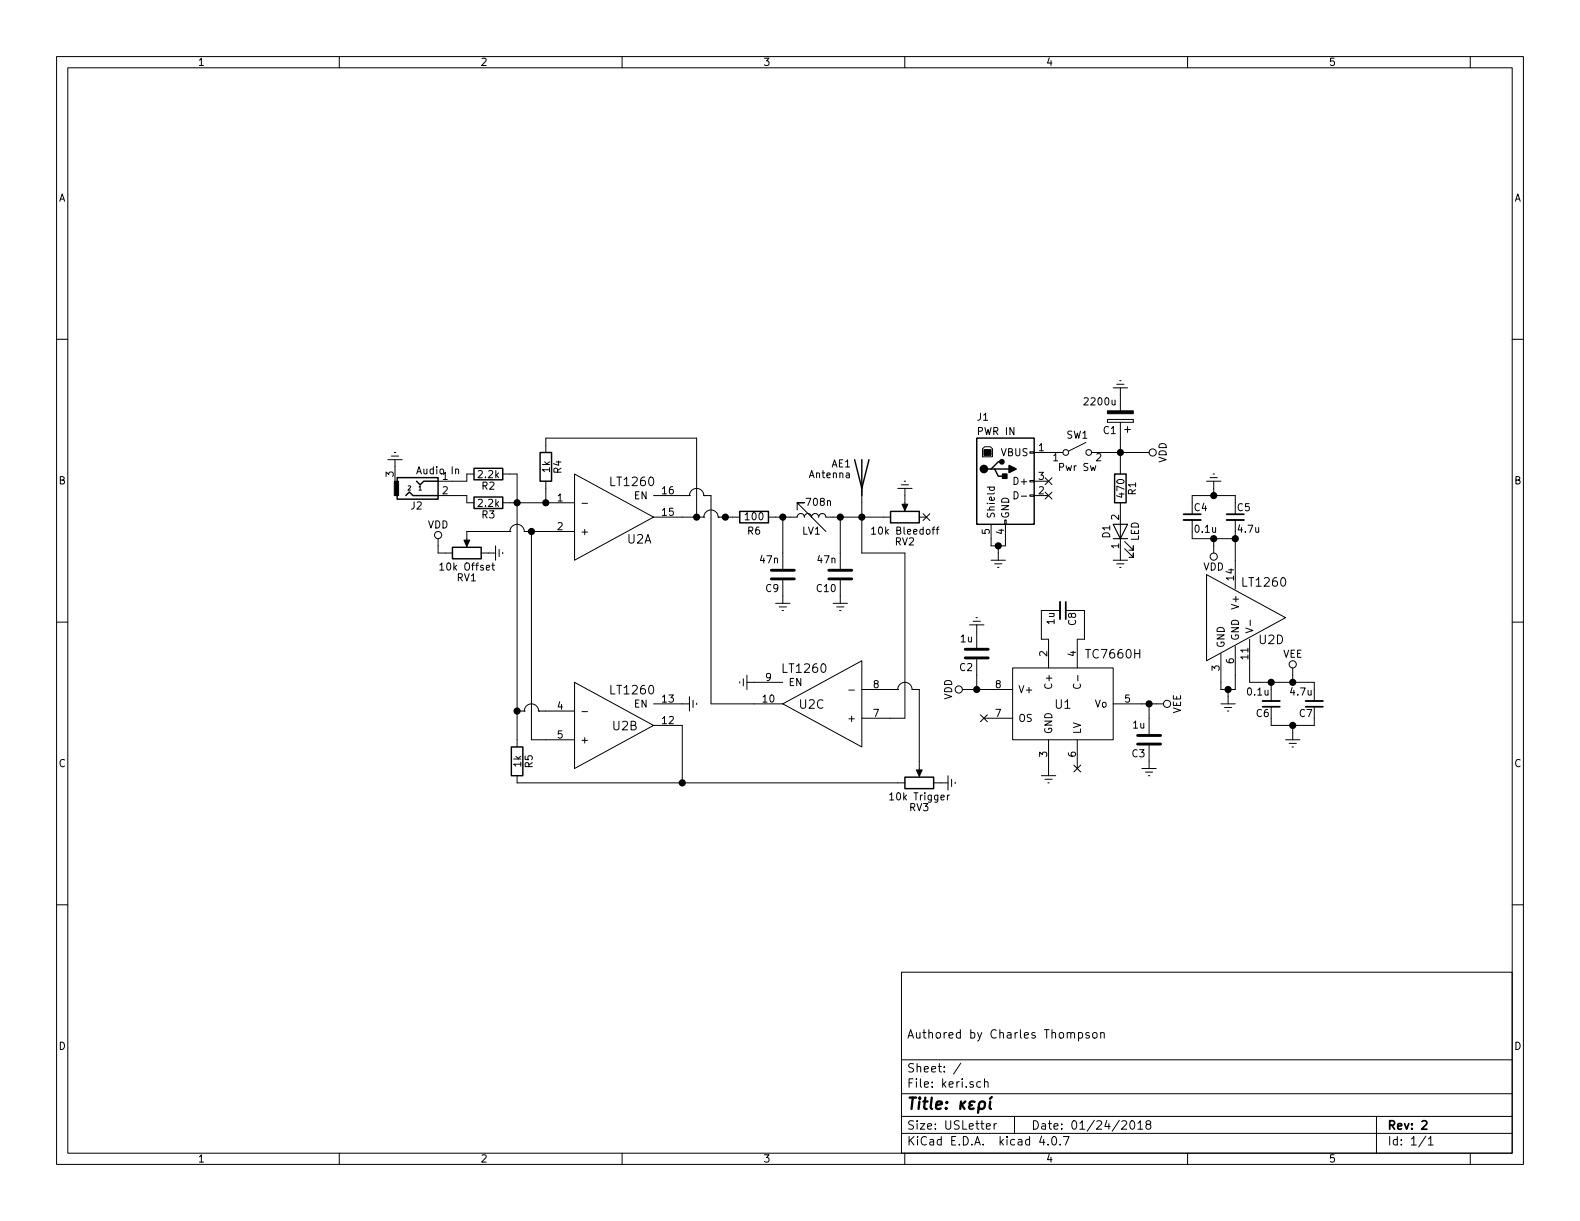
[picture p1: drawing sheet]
EESchema Schematic File Version 2
LIBS:power
LIBS:device
LIBS:transistors
LIBS:conn
LIBS:linear
LIBS:regul
LIBS:74xx
LIBS:cmos4000
LIBS:adc-dac
LIBS:memory
LIBS:xilinx
LIBS:microcontrollers
LIBS:dsp
LIBS:microchip
LIBS:analog_switches
LIBS:motorola
LIBS:texas
LIBS:intel
LIBS:audio
LIBS:interface
LIBS:digital-audio
LIBS:philips
LIBS:display
LIBS:cypress
LIBS:siliconi
LIBS:opto
LIBS:atmel
LIBS:contrib
LIBS:valves
LIBS:keri
LIBS:switches
LIBS:keri-cache
EELAYER 25 0
EELAYER END
$Descr USLetter 11000 8500
encoding utf-8
Sheet 1 1
Title "κερί"
Date "01/24/2018"
Rev "2"
Comp ""
Comment1 "Authored by Charles Thompson"
Comment2 ""
Comment3 ""
Comment4 ""
$EndDescr
$Comp
L C_Small C7
U 1 1
P 9150 4900
F 0 "C7" H 9160 4970 50  0000 L CNN
F 1 "4.7u" H 9160 4820 50  0000 L CNN
F 2 "footprints:FA16C0G1H473JNU00" H 9150 4900 50  0001 C CNN
F 3 "https://www.mouser.com/ds/2/400/eadmlcc_halogenfree_fg_en-775693.pdf" H 9150 4900 50  0001 C CNN
	1    9150 4900
	-1   0    0    1   
$EndComp
$Comp
L C_Small C6
U 1 1
P 8850 4900
F 0 "C6" H 8860 4970 50  0000 L CNN
F 1 "0.1u" H 8860 4820 50  0000 L CNN
F 2 "footprints:FA16C0G1H473JNU00" H 8850 4900 50  0001 C CNN
F 3 "https://www.mouser.com/ds/2/427/kvseries-1097555.pdf" H 8850 4900 50  0001 C CNN
	1    8850 4900
	-1   0    0    1   
$EndComp
$Comp
L VEE #PWR01
U 1 1
P 9000 4700
F 0 "#PWR01" H 9000 4550 50  0001 C CNN
F 1 "VEE" H 9000 4850 50  0000 C CNN
F 2 "" H 9000 4700 50  0001 C CNN
F 3 "" H 9000 4700 50  0001 C CNN
	1    9000 4700
	1    0    0    -1  
$EndComp
$Comp
L Earth #PWR02
U 1 1
P 9000 5100
F 0 "#PWR02" H 9000 4850 50  0001 C CNN
F 1 "Earth" H 9000 4950 50  0001 C CNN
F 2 "" H 9000 5100 50  0001 C CNN
F 3 "" H 9000 5100 50  0001 C CNN
	1    9000 5100
	1    0    0    -1  
$EndComp
$Comp
L C_Small C5
U 1 1
P 8600 3600
F 0 "C5" H 8610 3670 50  0000 L CNN
F 1 "4.7u" H 8610 3520 50  0000 L CNN
F 2 "footprints:FA16C0G1H473JNU00" H 8600 3600 50  0001 C CNN
F 3 "https://www.mouser.com/ds/2/400/eadmlcc_halogenfree_fg_en-775693.pdf" H 8600 3600 50  0001 C CNN
	1    8600 3600
	1    0    0    -1  
$EndComp
$Comp
L C_Small C4
U 1 1
P 8300 3600
F 0 "C4" H 8310 3670 50  0000 L CNN
F 1 "0.1u" H 8310 3520 50  0000 L CNN
F 2 "footprints:FA16C0G1H473JNU00" H 8300 3600 50  0001 C CNN
F 3 "https://www.mouser.com/ds/2/427/kvseries-1097555.pdf" H 8300 3600 50  0001 C CNN
	1    8300 3600
	1    0    0    -1  
$EndComp
$Comp
L VDD #PWR03
U 1 1
P 8450 3800
F 0 "#PWR03" H 8450 3650 50  0001 C CNN
F 1 "VDD" H 8450 3950 50  0000 C CNN
F 2 "" H 8450 3800 50  0001 C CNN
F 3 "" H 8450 3800 50  0001 C CNN
	1    8450 3800
	-1   0    0    1   
$EndComp
$Comp
L R R4
U 1 1
P 3800 3250
F 0 "R4" V 3880 3250 50  0000 C CNN
F 1 "1k" V 3800 3250 50  0000 C CNN
F 2 "Resistors_THT:R_Axial_DIN0207_L6.3mm_D2.5mm_P2.54mm_Vertical" V 3730 3250 50  0001 C CNN
F 3 "https://www.mouser.com/ds/2/219/MOS-16613.pdf" H 3800 3250 50  0001 C CNN
	1    3800 3250
	1    0    0    -1  
$EndComp
$Comp
L Audio-Jack-3 J2
U 1 1
P 2950 3350
F 0 "J2" H 2900 3525 50  0000 C CNN
F 1 "Audio In" H 3050 3280 50  0000 C CNN
F 2 "footprints:audio_in_panel" H 3200 3450 50  0001 C CNN
F 3 "" H 3200 3450 50  0001 C CNN
	1    2950 3350
	1    0    0    1   
$EndComp
$Comp
L R R2
U 1 1
P 3400 3300
F 0 "R2" V 3480 3300 50  0000 C CNN
F 1 "2.2k" V 3400 3300 50  0000 C CNN
F 2 "Resistors_THT:R_Axial_DIN0207_L6.3mm_D2.5mm_P2.54mm_Vertical" V 3330 3300 50  0001 C CNN
F 3 "https://www.mouser.com/ds/2/219/MOS-16613.pdf" H 3400 3300 50  0001 C CNN
	1    3400 3300
	0    1    1    0   
$EndComp
$Comp
L R R3
U 1 1
P 3400 3500
F 0 "R3" V 3480 3500 50  0000 C CNN
F 1 "2.2k" V 3400 3500 50  0000 C CNN
F 2 "Resistors_THT:R_Axial_DIN0207_L6.3mm_D2.5mm_P2.54mm_Vertical" V 3330 3500 50  0001 C CNN
F 3 "https://www.mouser.com/ds/2/219/MOS-16613.pdf" H 3400 3500 50  0001 C CNN
	1    3400 3500
	0    1    1    0   
$EndComp
$Comp
L POT RV1
U 1 1
P 3250 3850
F 0 "RV1" V 3075 3850 50  0000 C CNN
F 1 "10k Offset" V 3150 3850 50  0000 C CNN
F 2 "footprints:3362S-1-103LF" H 3250 3850 50  0001 C CNN
F 3 "https://www.mouser.com/ds/2/54/362-776956.pdf" H 3250 3850 50  0001 C CNN
	1    3250 3850
	0    -1   -1   0   
$EndComp
$Comp
L VDD #PWR04
U 1 1
P 3050 3800
F 0 "#PWR04" H 3050 3650 50  0001 C CNN
F 1 "VDD" H 3050 3950 50  0000 C CNN
F 2 "" H 3050 3800 50  0001 C CNN
F 3 "" H 3050 3800 50  0001 C CNN
	1    3050 3800
	1    0    0    -1  
$EndComp
$Comp
L Earth #PWR05
U 1 1
P 3400 3850
F 0 "#PWR05" H 3400 3600 50  0001 C CNN
F 1 "Earth" H 3400 3700 50  0001 C CNN
F 2 "" H 3400 3850 50  0001 C CNN
F 3 "" H 3400 3850 50  0001 C CNN
	1    3400 3850
	0    -1   -1   0   
$EndComp
$Comp
L LT1260 U2
U 2 1
P 4200 5050
F 0 "U2" H 4350 5050 60  0000 C CNN
F 1 "LT1260" H 4400 5300 60  0000 C CNN
F 2 "Housings_DIP:DIP-16_W7.62mm_LongPads" H 4200 5050 60  0001 C CNN
F 3 "" H 4200 5050 60  0001 C CNN
	2    4200 5050
	1    0    0    -1  
$EndComp
$Comp
L crossover -1
U 1 1
P 4850 3450
F 0 "-1" H 4850 3450 60  0001 C CNN
F 1 "crossover" H 4850 3450 60  0001 C CNN
F 2 "" H 4850 3450 60  0001 C CNN
F 3 "" H 4850 3450 60  0001 C CNN
	1    4850 3450
	-1   0    0    1   
$EndComp
$Comp
L crossover -2
U 1 1
P 4950 3600
F 0 "-2" H 4950 3600 60  0001 C CNN
F 1 "crossover" H 4950 3600 60  0001 C CNN
F 2 "" H 4950 3600 60  0001 C CNN
F 3 "" H 4950 3600 60  0001 C CNN
	1    4950 3600
	-1   0    0    1   
$EndComp
$Comp
L crossover -6
U 1 1
P 3700 4950
F 0 "-6" H 3700 4950 60  0001 C CNN
F 1 "crossover" H 3700 4950 60  0001 C CNN
F 2 "" H 3700 4950 60  0001 C CNN
F 3 "" H 3700 4950 60  0001 C CNN
	1    3700 4950
	-1   0    0    1   
$EndComp
$Comp
L crossover -3
U 1 1
P 3600 3700
F 0 "-3" H 3600 3700 60  0001 C CNN
F 1 "crossover" H 3600 3700 60  0001 C CNN
F 2 "" H 3600 3700 60  0001 C CNN
F 3 "" H 3600 3700 60  0001 C CNN
	1    3600 3700
	-1   0    0    1   
$EndComp
$Comp
L R R6
U 1 1
P 5250 3600
F 0 "R6" V 5150 3600 50  0000 C CNN
F 1 "100" V 5250 3600 50  0000 C CNN
F 2 "Resistors_THT:R_Axial_DIN0207_L6.3mm_D2.5mm_P2.54mm_Vertical" V 5180 3600 50  0001 C CNN
F 3 "https://www.mouser.com/ds/2/219/MOS-16613.pdf" H 5250 3600 50  0001 C CNN
	1    5250 3600
	0    -1   -1   0   
$EndComp
$Comp
L LT1260 U2
U 3 1
P 5800 4900
F 0 "U2" H 5950 4900 60  0000 C CNN
F 1 "LT1260" H 6000 5150 60  0000 C CNN
F 2 "Housings_DIP:DIP-16_W7.62mm_LongPads" H 5800 4900 60  0001 C CNN
F 3 "" H 5800 4900 60  0001 C CNN
	3    5800 4900
	-1   0    0    -1  
$EndComp
$Comp
L LR LV1
U 1 1
P 5650 3600
F 0 "LV1" V 5550 3600 50  0000 C CNN
F 1 "708n" V 5750 3550 50  0000 C CNN
F 2 "footprints:143-11J12L" H 5650 3600 50  0001 C CNN
F 3 "https://www.mouser.com/ds/2/597/uni10-463412.pdf" H 5650 3600 50  0001 C CNN
	1    5650 3600
	0    -1   -1   0   
$EndComp
$Comp
L C C9
U 1 1
P 5450 4000
F 0 "C9" H 5475 4100 50  0000 L CNN
F 1 "47n" H 5475 3900 50  0000 L CNN
F 2 "footprints:FA16C0G1H473JNU00" H 5488 3850 50  0001 C CNN
F 3 "https://www.mouser.com/ds/2/400/eadmlcc_halogenfree_fa_en-845009.pdf" H 5450 4000 50  0001 C CNN
	1    5450 4000
	-1   0    0    1   
$EndComp
$Comp
L Earth #PWR06
U 1 1
P 5450 4150
F 0 "#PWR06" H 5450 3900 50  0001 C CNN
F 1 "Earth" H 5450 4000 50  0001 C CNN
F 2 "" H 5450 4150 50  0001 C CNN
F 3 "" H 5450 4150 50  0001 C CNN
	1    5450 4150
	1    0    0    -1  
$EndComp
$Comp
L C C10
U 1 1
P 5850 4000
F 0 "C10" H 5875 4100 50  0000 L CNN
F 1 "47n" H 5875 3900 50  0000 L CNN
F 2 "footprints:FA16C0G1H473JNU00" H 5888 3850 50  0001 C CNN
F 3 "https://www.mouser.com/ds/2/400/eadmlcc_halogenfree_fa_en-845009.pdf" H 5850 4000 50  0001 C CNN
	1    5850 4000
	-1   0    0    1   
$EndComp
$Comp
L Earth #PWR07
U 1 1
P 5850 4150
F 0 "#PWR07" H 5850 3900 50  0001 C CNN
F 1 "Earth" H 5850 4000 50  0001 C CNN
F 2 "" H 5850 4150 50  0001 C CNN
F 3 "" H 5850 4150 50  0001 C CNN
	1    5850 4150
	1    0    0    -1  
$EndComp
$Comp
L POT RV2
U 1 1
P 6300 3600
F 0 "RV2" V 6125 3600 50  0000 C CNN
F 1 "10k Bleedoff" V 6200 3600 50  0000 C CNN
F 2 "footprints:3362S-1-103LF" H 6300 3600 50  0001 C CNN
F 3 "https://www.mouser.com/ds/2/54/362-776956.pdf" H 6300 3600 50  0001 C CNN
	1    6300 3600
	0    -1   -1   0   
$EndComp
NoConn ~ 6450 3600
$Comp
L Earth #PWR08
U 1 1
P 5250 4750
F 0 "#PWR08" H 5250 4500 50  0001 C CNN
F 1 "Earth" H 5250 4600 50  0001 C CNN
F 2 "" H 5250 4750 50  0001 C CNN
F 3 "" H 5250 4750 50  0001 C CNN
	1    5250 4750
	0    1    1    0   
$EndComp
$Comp
L crossover -4
U 1 1
P 6300 4800
F 0 "-4" H 6300 4800 60  0001 C CNN
F 1 "crossover" H 6300 4800 60  0001 C CNN
F 2 "" H 6300 4800 60  0001 C CNN
F 3 "" H 6300 4800 60  0001 C CNN
	1    6300 4800
	-1   0    0    1   
$EndComp
$Comp
L Earth #PWR09
U 1 1
P 2750 3250
F 0 "#PWR09" H 2750 3000 50  0001 C CNN
F 1 "Earth" H 2750 3100 50  0001 C CNN
F 2 "" H 2750 3250 50  0001 C CNN
F 3 "" H 2750 3250 50  0001 C CNN
	1    2750 3250
	-1   0    0    1   
$EndComp
$Comp
L USB_B J1
U 1 1
P 7000 3350
F 0 "J1" H 6800 3800 50  0000 L CNN
F 1 "PWR IN" H 6800 3700 50  0000 L CNN
F 2 "footprints:USB_B" H 7150 3300 50  0001 C CNN
F 3 "" H 7150 3300 50  0001 C CNN
	1    7000 3350
	1    0    0    -1  
$EndComp
$Comp
L VDD #PWR010
U 1 1
P 7950 3150
F 0 "#PWR010" H 7950 3000 50  0001 C CNN
F 1 "VDD" H 7950 3300 50  0000 C CNN
F 2 "" H 7950 3150 50  0001 C CNN
F 3 "" H 7950 3150 50  0001 C CNN
	1    7950 3150
	0    1    1    0   
$EndComp
$Comp
L R R1
U 1 1
P 7800 3400
F 0 "R1" V 7880 3400 50  0000 C CNN
F 1 "470" V 7800 3400 50  0000 C CNN
F 2 "" V 7730 3400 50  0001 C CNN
F 3 "https://www.mouser.com/ds/2/219/MOS-16613.pdf" H 7800 3400 50  0001 C CNN
	1    7800 3400
	1    0    0    -1  
$EndComp
$Comp
L LED D1
U 1 1
P 7800 3700
F 0 "D1" H 7800 3800 50  0000 C CNN
F 1 "LED" H 7800 3600 50  0000 C CNN
F 2 "" H 7800 3700 50  0001 C CNN
F 3 "" H 7800 3700 50  0001 C CNN
	1    7800 3700
	0    -1   -1   0   
$EndComp
NoConn ~ 7300 3350
NoConn ~ 7300 3450
$Comp
L Earth #PWR011
U 1 1
P 6950 3850
F 0 "#PWR011" H 6950 3600 50  0001 C CNN
F 1 "Earth" H 6950 3700 50  0001 C CNN
F 2 "" H 6950 3850 50  0001 C CNN
F 3 "" H 6950 3850 50  0001 C CNN
	1    6950 3850
	1    0    0    -1  
$EndComp
$Comp
L Earth #PWR012
U 1 1
P 7800 3850
F 0 "#PWR012" H 7800 3600 50  0001 C CNN
F 1 "Earth" H 7800 3700 50  0001 C CNN
F 2 "" H 7800 3850 50  0001 C CNN
F 3 "" H 7800 3850 50  0001 C CNN
	1    7800 3850
	1    0    0    -1  
$EndComp
$Comp
L Earth #PWR013
U 1 1
P 7800 2750
F 0 "#PWR013" H 7800 2500 50  0001 C CNN
F 1 "Earth" H 7800 2600 50  0001 C CNN
F 2 "" H 7800 2750 50  0001 C CNN
F 3 "" H 7800 2750 50  0001 C CNN
	1    7800 2750
	-1   0    0    1   
$EndComp
$Comp
L Antenna AE1
U 1 1
P 6000 3300
F 0 "AE1" H 5925 3375 50  0000 R CNN
F 1 "Antenna" H 5925 3300 50  0000 R CNN
F 2 "footprints:mast" H 6000 3300 50  0001 C CNN
F 3 "" H 6000 3300 50  0001 C CNN
	1    6000 3300
	1    0    0    -1  
$EndComp
$Comp
L Earth #PWR014
U 1 1
P 6300 3450
F 0 "#PWR014" H 6300 3200 50  0001 C CNN
F 1 "Earth" H 6300 3300 50  0001 C CNN
F 2 "" H 6300 3450 50  0001 C CNN
F 3 "" H 6300 3450 50  0001 C CNN
	1    6300 3450
	-1   0    0    1   
$EndComp
$Comp
L CP C1
U 1 1
P 7800 2900
F 0 "C1" H 7825 3000 50  0000 L CNN
F 1 "2200u" H 7825 2800 50  0000 L CNN
F 2 "footprints:EEU-FS0J332B" H 7838 2750 50  0001 C CNN
F 3 "https://www.mouser.com/ds/2/315/ABA0000C1255-1128316.pdf" H 7800 2900 50  0001 C CNN
	1    7800 2900
	-1   0    0    1   
$EndComp
$Comp
L VEE #PWR015
U 1 1
P 8050 4900
F 0 "#PWR015" H 8050 4750 50  0001 C CNN
F 1 "VEE" H 8050 5050 50  0000 C CNN
F 2 "" H 8050 4900 50  0001 C CNN
F 3 "" H 8050 4900 50  0001 C CNN
	1    8050 4900
	0    1    1    0   
$EndComp
$Comp
L C C3
U 1 1
P 8000 5150
F 0 "C3" H 8025 5250 50  0000 L CNN
F 1 "1u" H 8025 5050 50  0000 L CNN
F 2 "footprints:FA16C0G1H473JNU00" H 8038 5000 50  0001 C CNN
F 3 "https://www.mouser.com/ds/2/400/eadmlcc_halogenfree_fg_en-775693.pdf" H 8000 5150 50  0001 C CNN
	1    8000 5150
	-1   0    0    1   
$EndComp
$Comp
L Earth #PWR016
U 1 1
P 8000 5300
F 0 "#PWR016" H 8000 5050 50  0001 C CNN
F 1 "Earth" H 8000 5150 50  0001 C CNN
F 2 "" H 8000 5300 50  0001 C CNN
F 3 "" H 8000 5300 50  0001 C CNN
	1    8000 5300
	1    0    0    -1  
$EndComp
NoConn ~ 7500 5350
$Comp
L Earth #PWR017
U 1 1
P 7300 5350
F 0 "#PWR017" H 7300 5100 50  0001 C CNN
F 1 "Earth" H 7300 5200 50  0001 C CNN
F 2 "" H 7300 5350 50  0001 C CNN
F 3 "" H 7300 5350 50  0001 C CNN
	1    7300 5350
	1    0    0    -1  
$EndComp
NoConn ~ 6850 5000
$Comp
L VDD #PWR018
U 1 1
P 6750 4800
F 0 "#PWR018" H 6750 4650 50  0001 C CNN
F 1 "VDD" H 6750 4950 50  0000 C CNN
F 2 "" H 6750 4800 50  0001 C CNN
F 3 "" H 6750 4800 50  0001 C CNN
	1    6750 4800
	0    -1   -1   0   
$EndComp
$Comp
L C C2
U 1 1
P 6800 4550
F 0 "C2" H 6825 4650 50  0000 L CNN
F 1 "1u" H 6825 4450 50  0000 L CNN
F 2 "footprints:FA16C0G1H473JNU00" H 6838 4400 50  0001 C CNN
F 3 "https://www.mouser.com/ds/2/400/eadmlcc_halogenfree_fg_en-775693.pdf" H 6800 4550 50  0001 C CNN
	1    6800 4550
	-1   0    0    1   
$EndComp
$Comp
L Earth #PWR019
U 1 1
P 6800 4400
F 0 "#PWR019" H 6800 4150 50  0001 C CNN
F 1 "Earth" H 6800 4250 50  0001 C CNN
F 2 "" H 6800 4400 50  0001 C CNN
F 3 "" H 6800 4400 50  0001 C CNN
	1    6800 4400
	-1   0    0    1   
$EndComp
$Comp
L C_Small C8
U 1 1
P 7400 4250
F 0 "C8" H 7410 4320 50  0000 L CNN
F 1 "1u" H 7410 4170 50  0000 L CNN
F 2 "footprints:FA16C0G1H473JNU00" H 7400 4250 50  0001 C CNN
F 3 "https://www.mouser.com/ds/2/400/eadmlcc_halogenfree_fg_en-775693.pdf" H 7400 4250 50  0001 C CNN
	1    7400 4250
	0    1    1    0   
$EndComp
$Comp
L POT RV3
U 1 1
P 6400 5450
F 0 "RV3" V 6225 5450 50  0000 C CNN
F 1 "10k Trigger" V 6300 5450 50  0000 C CNN
F 2 "footprints:3362S-1-103LF" H 6400 5450 50  0001 C CNN
F 3 "https://www.mouser.com/ds/2/54/362-776956.pdf" H 6400 5450 50  0001 C CNN
	1    6400 5450
	0    -1   -1   0   
$EndComp
$Comp
L Earth #PWR020
U 1 1
P 6550 5450
F 0 "#PWR020" H 6550 5200 50  0001 C CNN
F 1 "Earth" H 6550 5300 50  0001 C CNN
F 2 "" H 6550 5450 50  0001 C CNN
F 3 "" H 6550 5450 50  0001 C CNN
	1    6550 5450
	0    -1   -1   0   
$EndComp
$Comp
L LT1260 U2
U 4 1
P 8600 4300
F 0 "U2" H 8850 4150 60  0000 C CNN
F 1 "LT1260" H 8800 4550 60  0000 C CNN
F 2 "Housings_DIP:DIP-16_W7.62mm_LongPads" H 8600 4300 60  0001 C CNN
F 3 "https://www.mouser.com/ds/2/609/12596fas-1267346.pdf" H 8600 4300 60  0001 C CNN
	4    8600 4300
	1    0    0    -1  
$EndComp
$Comp
L Earth #PWR021
U 1 1
P 8550 4850
F 0 "#PWR021" H 8550 4600 50  0001 C CNN
F 1 "Earth" H 8550 4700 50  0001 C CNN
F 2 "" H 8550 4850 50  0001 C CNN
F 3 "" H 8550 4850 50  0001 C CNN
	1    8550 4850
	1    0    0    -1  
$EndComp
$Comp
L Earth #PWR022
U 1 1
P 8450 3400
F 0 "#PWR022" H 8450 3150 50  0001 C CNN
F 1 "Earth" H 8450 3250 50  0001 C CNN
F 2 "" H 8450 3400 50  0001 C CNN
F 3 "" H 8450 3400 50  0001 C CNN
	1    8450 3400
	-1   0    0    1   
$EndComp
Wire Wire Line
	9150 4750 9150 4800
Wire Wire Line
	4850 3050 4850 3600
Wire Wire Line
	3800 3050 4850 3050
Wire Wire Line
	3800 3100 3800 3050
Wire Wire Line
	6400 4800 6400 5300
Connection ~ 6800 4800
Wire Wire Line
	6750 4800 6850 4800
Wire Wire Line
	6800 4700 6800 4800
Wire Wire Line
	7250 4450 7300 4450
Wire Wire Line
	7250 4250 7250 4450
Wire Wire Line
	7300 4250 7250 4250
Wire Wire Line
	7550 4250 7500 4250
Wire Wire Line
	7550 4450 7550 4250
Wire Wire Line
	7500 4450 7550 4450
Connection ~ 8000 4900
Wire Wire Line
	7950 4900 8050 4900
Wire Wire Line
	8000 5000 8000 4900
Connection ~ 7800 3150
Wire Wire Line
	7700 3150 7950 3150
Wire Wire Line
	7800 3050 7800 3250
Connection ~ 6950 3800
Wire Wire Line
	6950 3850 6950 3800
Wire Wire Line
	7000 3800 7000 3750
Wire Wire Line
	6900 3800 7000 3800
Wire Wire Line
	6900 3750 6900 3800
Wire Wire Line
	6350 4800 6400 4800
Wire Wire Line
	6200 4800 6250 4800
Wire Wire Line
	6000 3500 6000 3850
Wire Wire Line
	6000 3850 6300 3850
Wire Wire Line
	6300 3850 6300 5000
Wire Wire Line
	6300 5000 6200 5000
Connection ~ 6000 3600
Connection ~ 5850 3600
Wire Wire Line
	8850 4750 8850 4800
Wire Wire Line
	8700 4750 9150 4750
Wire Wire Line
	9000 4750 9000 4700
Connection ~ 9000 4750
Wire Wire Line
	9150 5050 9150 5000
Wire Wire Line
	8850 5050 9150 5050
Wire Wire Line
	8850 5050 8850 5000
Wire Wire Line
	9000 5050 9000 5100
Connection ~ 9000 5050
Wire Wire Line
	8300 3750 8600 3750
Wire Wire Line
	8300 3700 8300 3750
Wire Wire Line
	8300 3500 8300 3450
Wire Wire Line
	8300 3450 8600 3450
Wire Wire Line
	8450 3750 8450 3800
Connection ~ 8450 3750
Connection ~ 8450 3450
Connection ~ 3800 3500
Wire Wire Line
	3800 3500 3800 3400
Wire Wire Line
	3550 3500 3800 3500
Wire Wire Line
	3600 3300 3550 3300
Connection ~ 3600 3500
Wire Wire Line
	3250 3300 3250 3350
Wire Wire Line
	3250 3350 3150 3350
Wire Wire Line
	3250 3500 3250 3450
Wire Wire Line
	3250 3450 3150 3450
Wire Wire Line
	4750 3450 4800 3450
Wire Wire Line
	4750 3600 4900 3600
Connection ~ 4850 3600
Wire Wire Line
	4900 3450 4950 3450
Wire Wire Line
	3750 4950 3800 4950
Wire Wire Line
	3800 5150 3700 5150
Wire Wire Line
	3700 5150 3700 3700
Wire Wire Line
	3650 3700 3800 3700
Wire Wire Line
	3050 3800 3050 3850
Wire Wire Line
	3050 3850 3100 3850
Wire Wire Line
	3250 3700 3550 3700
Connection ~ 3700 3700
Wire Wire Line
	5450 3850 5450 3600
Wire Wire Line
	5400 3600 5500 3600
Connection ~ 5450 3600
Wire Wire Line
	5850 3850 5850 3600
Wire Wire Line
	5800 3600 6150 3600
Wire Wire Line
	8700 4650 8700 4750
Connection ~ 8850 4750
Wire Wire Line
	8600 4800 8600 4700
Wire Wire Line
	8500 4800 8600 4800
Wire Wire Line
	8500 4800 8500 4750
Wire Wire Line
	8550 4800 8550 4850
Connection ~ 8550 4800
Wire Wire Line
	8600 3700 8600 3900
Connection ~ 8600 3750
Wire Wire Line
	8600 3450 8600 3500
Wire Wire Line
	8450 3400 8450 3450
$Comp
L LT1260 U2
U 1 1
P 4200 3600
F 0 "U2" H 4450 3450 60  0000 C CNN
F 1 "LT1260" H 4400 3850 60  0000 C CNN
F 2 "Housings_DIP:DIP-16_W7.62mm_LongPads" H 4200 3600 60  0001 C CNN
F 3 "" H 4200 3600 60  0001 C CNN
	1    4200 3600
	1    0    0    -1  
$EndComp
$Comp
L TC7660H U1
U 1 1
P 7400 4900
F 0 "U1" H 7400 4900 60  0000 C CNN
F 1 "TC7660H" H 7750 5250 60  0000 C CNN
F 2 "Housings_DIP:DIP-8_W7.62mm_LongPads" H 7400 4900 60  0001 C CNN
F 3 "https://www.mouser.com/ds/2/268/21466a-259168.pdf" H 7400 4900 60  0001 C CNN
	1    7400 4900
	1    0    0    -1  
$EndComp
$Comp
L SW_SPST SW1
U 1 1
P 7500 3150
F 0 "SW1" H 7500 3275 50  0000 C CNN
F 1 "Pwr Sw" H 7500 3050 50  0000 C CNN
F 2 "footprints:switch_panel" H 7500 3150 50  0001 C CNN
F 3 "https://www.mouser.com/ds/2/140/100-1079940.pdf" H 7500 3150 50  0001 C CNN
	1    7500 3150
	1    0    0    -1  
$EndComp
Wire Wire Line
	3600 4950 3650 4950
Wire Wire Line
	3600 3300 3600 5150
$Comp
L Earth #PWR023
U 1 1
P 4750 4900
F 0 "#PWR023" H 4750 4650 50  0001 C CNN
F 1 "Earth" H 4750 4750 50  0001 C CNN
F 2 "" H 4750 4900 50  0001 C CNN
F 3 "" H 4750 4900 50  0001 C CNN
	1    4750 4900
	0    -1   -1   0   
$EndComp
Wire Wire Line
	3600 5450 6250 5450
Wire Wire Line
	4750 5450 4750 5050
Wire Wire Line
	5250 4900 4950 4900
Wire Wire Line
	4950 4900 4950 3450
$Comp
L R R5
U 1 1
P 3600 5300
F 0 "R5" V 3680 5300 50  0000 C CNN
F 1 "1k" V 3600 5300 50  0000 C CNN
F 2 "Resistors_THT:R_Axial_DIN0207_L6.3mm_D2.5mm_P2.54mm_Vertical" V 3530 5300 50  0001 C CNN
F 3 "https://www.mouser.com/ds/2/219/MOS-16613.pdf" H 3600 5300 50  0001 C CNN
	1    3600 5300
	1    0    0    -1  
$EndComp
Connection ~ 3600 4950
Connection ~ 4750 5450
Wire Wire Line
	5000 3600 5100 3600
$EndSCHEMATC
